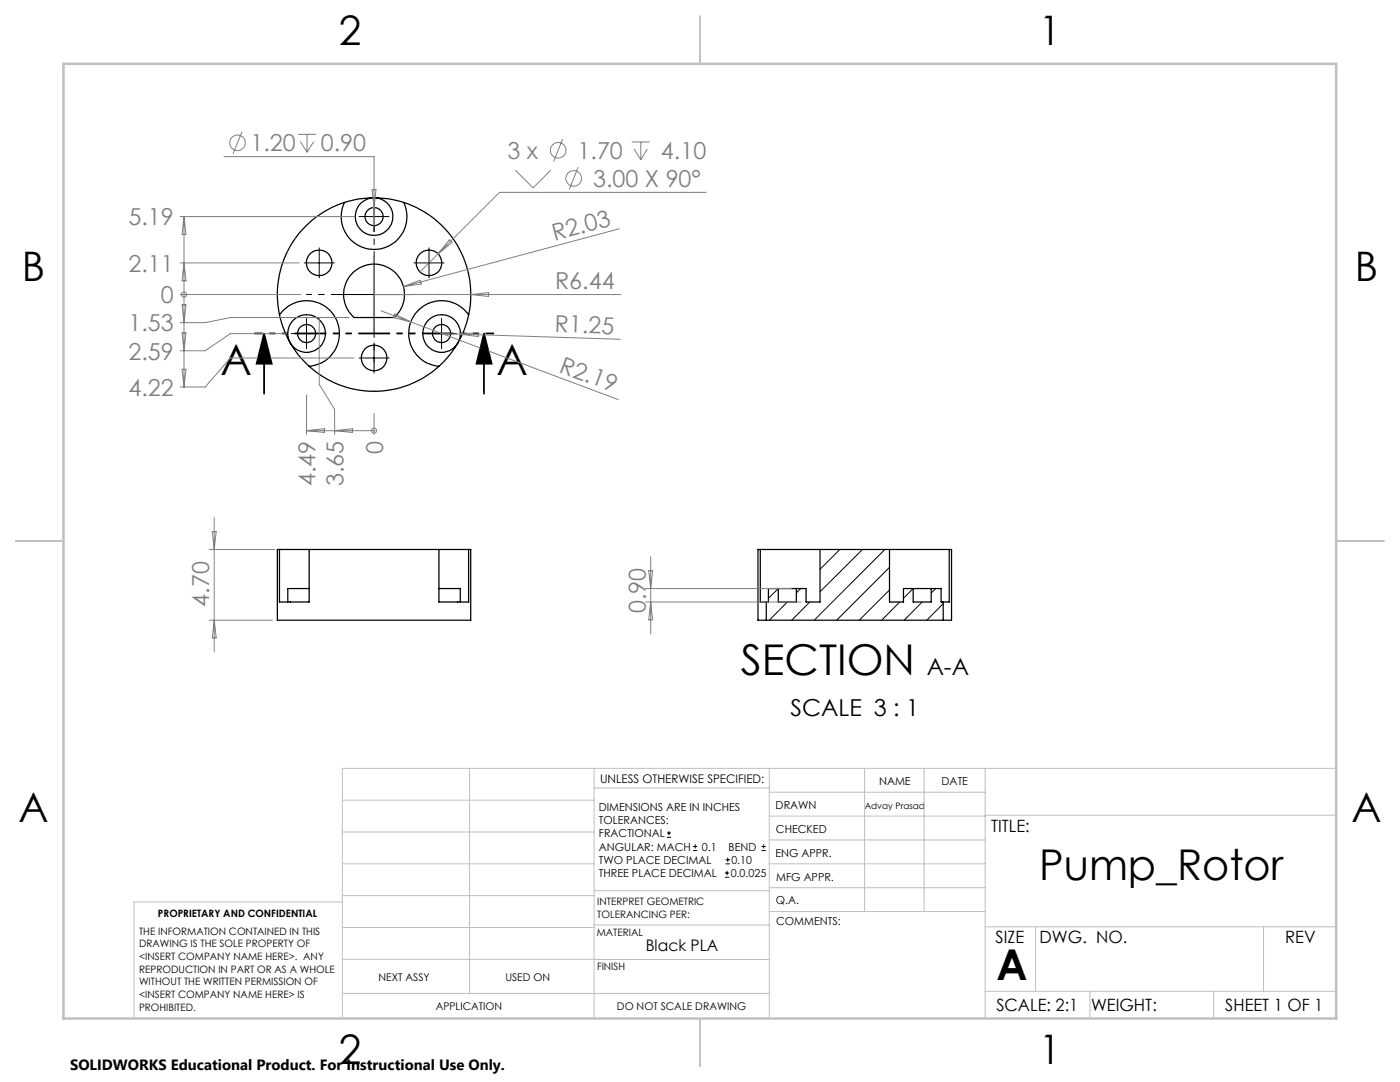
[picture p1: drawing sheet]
<svg xmlns="http://www.w3.org/2000/svg" width="279mm" height="216mm" viewBox="0 0 279 216" stroke-linecap="round" stroke-linejoin="round" font-family="sans-serif">
<g fill="none" stroke="#000" stroke-width=".25">
<path d="M74.6 39.5a18.1 18.1 0 0 1 6 .9M74.6 39.5a17.7 17.7 0 0 0-5.8 .9M68.8 40.4a6.6 6.6 0 0 0 5.9 9.4 6.6 6.6 0 0 0 5.9-9.4M68.8 40.4a19.3 19.3 0 0 0-13 22.4M70.6 54.2a6.1 6.1 0 0 1 8.6 .6 6.1 6.1 0 0 1-.5 8.6h-8a6.1 6.1 0 0 1-.1-9.2zM80.6 40.4a19.3 19.3 0 0 1 12.9 22.4M55.8 62.8a6.6 6.6 0 0 1 11 .5 6.6 6.6 0 0 1-5.1 9.8M55.8 62.8a19.1 19.1 0 0 0 5.9 10.3M61.7 73.1a19.3 19.3 0 0 0 25.9 0M93.5 62.8a6.6 6.6 0 0 0-11.1 .5 6.6 6.6 0 0 0 5.2 9.8M93.5 62.8a19.1 19.1 0 0 1-5.9 10.3M55.8 109.6h-.4v14.2h38.5v-14.2h-.4"/>
<path d="M55.8 109.6v10.5h5.9v-10.5M55.8 109.6h5.9M61.7 109.6h25.9M61.7 117.4h-4.3v2.7M87.6 109.6v10.5h5.9v-10.5M87.6 109.6h5.9M87.6 117.4h4.3v2.7M151.7 109.6h-.4v14.2h1.6M151.7 109.6v10.5h1.2M151.7 109.6h12M155.3 117.4h3.6M155.3 117.4h-1.9v2.7h-.5"/>
<path d="M155.3 117.4v2.7h3.6v-2.7M163.7 109.6v10.5h-2.8v-2.7h-2M163.7 109.6h13.8M177.5 109.6h11.9M177.5 109.6v10.5h2.8v-2.7h1.9M182.2 117.4h3.6M182.2 117.4v2.7h3.6v-2.7M185.8 117.4h2v2.7h.4M189.4 109.6h.5v14.2h-1.7M189.4 109.6v10.5h-1.2M152.9 120.1v3.7M152.9 123.8h35.3"/>
<path d="M188.2 120.1v3.7"/>
<circle cx="63.7" cy="52.5" r="2.54"/>
<circle cx="74.6" cy="43.2" r="1.8"/>
<circle cx="74.7" cy="43.2" r="3.7"/>
<circle cx="85.6" cy="52.5" r="2.54"/>
<circle cx="61.2" cy="66.5" r="3.8"/>
<circle cx="61.2" cy="66.6" r="1.8"/>
<circle cx="74.7" cy="71.4" r="2.54"/>
<circle cx="88.1" cy="66.5" r="3.8"/>
<circle cx="88.1" cy="66.6" r="1.79"/>
</g>
<g fill="none" stroke="#000" stroke-width=".2">
<path d="M60.7 52.5h6M63.7 49.5v6M67.2 58.8h15M71.6 43.2h6M74.6 40.2v6M74.6 51.3v15M82.6 52.5h6M85.6 49.5v6M58.2 66.6h6M61.2 63.5v6.1M71.6 71.4h6M74.6 68.4v6"/>
<path d="M85.1 66.6h6M88.1 63.5v6.1M155.3 117.4l-1.9 2M159.8 117.4l-.9 .9M167.6 109.6l-3.9 4M172.1 109.6l-8.4 8.5M176.6 109.6l-14.1 14.2M177.5 113.2l-10.5 10.6M177.5 117.7l-6 6.1M182.2 117.4l-1.9 2M186.8 117.4l-1 .9M157.1 120.1l-3.6 3.7"/>
<path d="M161.6 120.1l-3.6 3.7M179.6 120.1l-3.6 3.7M184 120.1l-3.6 3.7M188.2 120.4l-3.2 3.4M133.1 167.1h.8M133.1 166.2h.8M133.5 165.8v.9M138.3 169.7h.8M138.3 168.9h.8M138.7 168.5v.8M144.7 175h.8M144.7 174.2h.8"/>
<path d="M144.8 172.4h.9M144.8 171.6h.9M145.1 173.8v.8M145.2 171.1v.9M152 169.7h.8M152 168.9h.8M152.4 168.5v.8"/>
</g>
<g fill="none" stroke="#808080" stroke-width=".2">
<path d="M44.7 31.3h29.9v13.7M48.3 26.3l-1.8 4.4M59.5 26.8h3.6M59.9 28.3l1.4 2.1M61.3 26.8v3.6M62.6 28.3l-1.3 2.1M74.3 37.9h.7l-.4 3.5zM102.8 33.9l3.6 3.6 3.5-3.6M112.3 27.8l-1.8 4.4M115.4 33.4l-1.8 4.4M126.1 28.3h3.5M126.5 29.7l1.4 2.2"/>
<path d="M127.9 28.3v3.6M129.2 29.7l-1.3 2.2M140.9 38.4h-41.2l-15.9 15.9M35.9 58.8h24.2M35.9 52.5h23.8M35.9 43.2h34.8M36.7 58.8h.1M36.7 43.2v34M36.7 52.5l.4 3.5h-.8zM36.7 43.2l.4 3.6h-.8zM74.6 58.8h49.3M80.5 57.2l3.4-1.3 .2 .8z"/>
<path d="M89.7 47.9l.5 .5-2.8 2.3zM93.9 58.8l3.6-.4v.8zM123.6 45.6l-43.1 11.6M36.3 60.8h.8l-.4 3.6zM36.3 73.7h.8l-.4 3.5zM36.3 66.4h.8l-.4 3.6zM57.2 66.6h-11.2l-5 3.4h-5.1M61.2 78.8v7.9M63.7 63.5v13.2l3.1 5v5M69.7 63.4h-23.7l-5 1h-5.1M70.7 71.4h-24.7l-5 5.8h-5.1M76 62l6 2.2"/>
<path d="M78.8 62.7l3.2 1.5-3.5-.8zM82 64.2l41.4 15.5M88.1 66.6l3.8 .1M91.9 66.7l31.9 1M91.9 66.7l3.5-.3v.8zM61.2 85.9h13.4M61.2 85.9l3.5-.4v.8zM66.8 85.9l3.5-.4v.8zM74.6 85.9h.1M74.6 82.5v4.2M41.8 109.6h13M42.4 106.1h.7l-.3 3.5z"/>
<path d="M42.8 103.3v26.8M128.9 117.4h29M129.5 113.9h.7l-.3 3.5zM129.9 111.1v15.4M41.8 123.8h12.6M42.8 123.8l.3 3.5h-.7zM128.9 120.1h31M129.9 120.1l.3 3.6h-.7z"/>
<circle cx="47.4" cy="28.5" r="1.55"/>
<circle cx="111.4" cy="30" r="1.56"/>
<circle cx="114.5" cy="35.6" r="1.56"/>
<circle cx="36.7" cy="58.8" r=".5"/>
<circle cx="74.7" cy="85.9" r=".51"/>
</g>
<path d="M52.7 66.6l1.5 6h-3zM52.7 66.6v12M96.6 66.6l1.5 6h-3zM96.6 66.6v12" fill="none" stroke="#000" stroke-width=".35"/>
<path d="M67.2 58.8h-6.1M74.7 51.3v-6.1M82.2 58.8h6M74.7 66.3v6" fill="none" stroke="#000" stroke-width=".2" stroke-dasharray="15.2 1.3 1.3 1.3" stroke-dashoffset="14.1" stroke-linecap="butt"/>
<path d="M98.6 66.5h-47.9" fill="none" stroke="#000" stroke-width=".35" stroke-dasharray="6.3 1.3 1.3 1.3 1.3 1.3" stroke-dashoffset="4.6" stroke-linecap="butt"/>
<g fill="none" stroke="#c0c0c0" stroke-width=".2">
<path d="M68.3 159.7h50.3M93.7 153.3v44.9M118.6 153.3v49.9M118.6 157.2h34.9M153.5 153.3v49.9M153.5 158.1h43.1M172.5 153.3v28.6M184.4 153.3v28.6M196.6 153.3v49.9M266.7 153.3h-198.4v49.9M68.3 178.7h50.3M68.3 172.4h50.3"/>
<path d="M68.3 166h50.3M68.3 180h-41.6v23.2M118.6 177.7h35M153.5 167.6h43.1M153.5 162.8h43.1M153.5 172.4h43.1M153.5 177.1h43.1M196.6 162.7h70.1M68.3 198.2h85.2M68.3 191.4l85.2 .1M68.3 185.1h50.3M118.6 184.6h35"/>
<path d="M153.6 181.9h43M196.6 197.8h70.1M196.6 184.9h70.1M206.7 184.9v12.9M217.5 197.8v5.4M242.2 197.8v5.4M252.2 184.9v12.9"/>
</g>
<path d="M139.7 3.2v9.5M3.1 107.9h9.6M266.7 107.9h9.5M139.7 203.2v9.6" fill="none" stroke="#c0c0c0" stroke-width=".25"/>
<path d="M12.7 12.7h254v190.5h-254z" fill="none" stroke="#c0c0c0" stroke-width=".5"/>
<path d="M96.6 66.6l1.5 6h-3zM52.7 66.6l1.5 6h-3z" fill="#000"/>
<g font-size="8.5">
<text x="44" y="74.8">A</text>
<text x="99.1" y="74.8">A</text>
<text x="147.8" y="134.7">SECTION</text>
<text x="207.4" y="175.6">Pump_Rotor</text>
<text x="198.9" y="195.5">A</text>
</g>
<g font-size="8.1">
<text x="67.6" y="8.9">2</text>
<text x="207.3" y="8.9">1</text>
<text x="4.4" y="56.2">B</text>
<text x="270.4" y="56.2">B</text>
<text x="3.7" y="164.1">A</text>
<text x="269.7" y="164.1">A</text>
<text x="67.6" y="212.4">2</text>
<text x="207.3" y="212.4">1</text>
</g>
<g font-size="4.7" fill="#808080">
<text x="50" y="30.2">1.20</text>
<text x="64" y="30.2">0.90</text>
<text x="101.3" y="31.7">3 x</text>
<text x="115.3" y="31.7">1.70</text>
<text x="131.9" y="31.7">4.10</text>
<text x="118.4" y="37.3">3.00 X 90°</text>
<text x="25.6" y="45">5.19</text>
<text x="110.6" y="48.1" transform="rotate(-15 110.6 48.1)">R2.03</text>
<text x="25.6" y="54.2">2.11</text>
<text x="110.8" y="57.8">R6.44</text>
<text x="32.1" y="60.5">0</text>
<text x="25.6" y="66.1">1.53</text>
<text x="25.6" y="71.7">2.59</text>
<text x="110.7" y="66.3" transform="rotate(2 110.7 66.3)">R1.25</text>
<text x="111.4" y="74.2" transform="rotate(20 111.4 74.2)">R2.19</text>
<text x="25.6" y="79">4.22</text>
<text x="76.4" y="90.5" transform="rotate(-90 76.4 90.5)">0</text>
<text x="63" y="97" transform="rotate(-90 63 97)">4.49</text>
<text x="68.6" y="97" transform="rotate(-90 68.6 97)">3.65</text>
<text x="41.8" y="121.1" transform="rotate(-90 41.8 121.1)">4.70</text>
<text x="128.9" y="122.4" transform="rotate(-90 128.9 122.4)">0.90</text>
</g>
<g font-size="4.7">
<text x="184.9" y="134.7">A-A</text>
<text x="157.8" y="142.9">SCALE 3 : 1</text>
</g>
<g font-size="3.4">
<text x="197.8" y="166">TITLE:</text>
<text x="198.7" y="188.1">SIZE</text>
<text x="207.5" y="188.1">DWG. NO.</text>
<text x="256.5" y="188.2">REV</text>
<text x="198.8" y="201.7">SCALE: 2:1</text>
<text x="217.7" y="201.8">WEIGHT:</text>
<text x="244.5" y="201.7">SHEET 1 OF 1</text>
</g>
<text font-size="3.2" x="128.9" y="189.8">Black PLA</text>
<text font-size="3" x="14" y="213.5">SOLIDWORKS Educational Product. For Instructional Use Only.</text>
<text font-size="2.4" x="119.8" y="156.2">UNLESS OTHERWISE SPECIFIED:</text>
<g font-size="2.2">
<text x="119.5" y="161.8">DIMENSIONS ARE IN INCHES</text>
<text x="154.8" y="161.4">DRAWN</text>
<text x="175.4" y="156.6">NAME</text>
<text x="187.9" y="156.7">DATE</text>
<text x="119.5" y="164.4">TOLERANCES:</text>
<text x="119.5" y="167.1">FRACTIONAL</text>
<text x="154.9" y="166.3">CHECKED</text>
<text x="119.5" y="169.7">ANGULAR: MACH</text>
<text x="119.5" y="172.4">TWO PLACE DECIMAL</text>
<text x="140.1" y="169.7">0.1</text>
<text x="145.4" y="169.7">BEND</text>
<text x="146" y="172.4">0.10</text>
<text x="154.8" y="170.9">ENG APPR.</text>
<text x="119.5" y="175">THREE PLACE DECIMAL</text>
<text x="145.8" y="175">0.0.025</text>
<text x="154.9" y="175.7">MFG APPR.</text>
<text x="154.9" y="180.4">Q.A.</text>
<text x="154.9" y="184.6">COMMENTS:</text>
</g>
<g font-size="2.1">
<text x="75.5" y="195.7">NEXT ASSY</text>
<text x="100.9" y="195.7">USED ON</text>
<text x="86.9" y="201.5">APPLICATION</text>
<text x="123.1" y="201.6">DO NOT SCALE DRAWING</text>
</g>
<g font-size="2">
<text x="31.5" y="182.9">PROPRIETARY AND CONFIDENTIAL</text>
<text x="119.2" y="180.6">INTERPRET GEOMETRIC</text>
<text x="119.2" y="183.1">TOLERANCING PER:</text>
<text x="27.8" y="186.5">THE INFORMATION CONTAINED IN THIS</text>
<text x="27.8" y="189">DRAWING IS THE SOLE PROPERTY OF</text>
<text x="27.8" y="191.6">&lt;INSERT COMPANY NAME HERE&gt;. ANY</text>
<text x="119.1" y="186.7">MATERIAL</text>
<text x="27.8" y="194.1">REPRODUCTION IN PART OR AS A WHOLE</text>
<text x="27.8" y="196.6">WITHOUT THE WRITTEN PERMISSION OF</text>
<text x="119.1" y="193.5">FINISH</text>
<text x="27.8" y="199.1">&lt;INSERT COMPANY NAME HERE&gt; IS</text>
<text x="27.8" y="201.7">PROHIBITED.</text>
</g>
<text font-size="1.8" x="172.6" y="161.4">Advay Prasad</text>
</svg>
